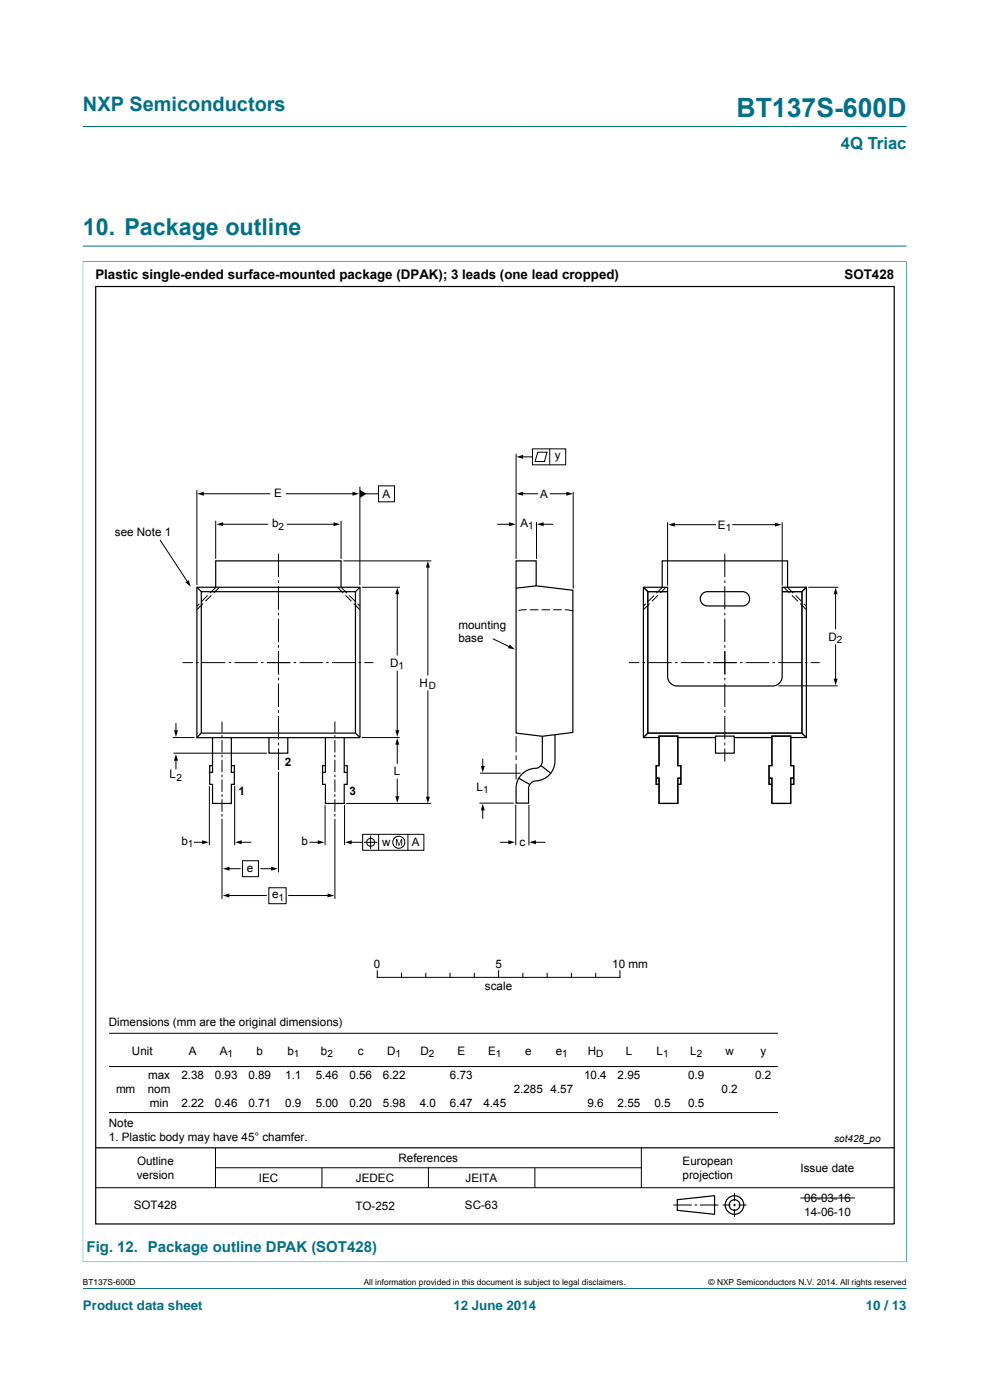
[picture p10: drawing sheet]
<svg xmlns="http://www.w3.org/2000/svg" width="210mm" height="297mm" viewBox="0 0 210 297" stroke-linecap="round" stroke-linejoin="round" font-family="sans-serif">
<path d="M17.6 26.8h174.7M17.5 55.5h174.9M17.6 55.4v212.4M17.6 52.2h174.7M192.3 55.4v212.4M17.5 267.7h174.9M17.6 273.3h174.7" fill="none" stroke="#007088" stroke-width=".21"/>
<g fill="none" stroke="#000" stroke-width=".21">
<path d="M109.5 96.2v22.4M110.7 96.9h2.2M112.9 95.2h7.1v3.4h-7.1zM114.1 95.9h1.9l-.5 2h-2zM116.6 95.2v3.4M34 114.6l5.8 8.9M41.8 104v20.1M43 104.7h14.2M45.8 110.5v8.1M47 111.2h9.8M59.1 117.5v4.9M60.7 104.7h14.4"/>
<path d="M61 111.2h10M72.3 110.5v8.1M72.8 119h18.7M76.3 103.3v20.8M77.5 104.8h2.8M80.3 103.1h3.4v3.4h-3.4zM105.6 111.2h2.7M110.7 104.7h3.3M113.8 110.7v7.9M115 111.2h2.2M116.7 104.7h3.7M121.6 104.3v20.6"/>
<path d="M141.6 110.8v13.4M142.9 111.3h8.9M153.7 117.5v4.9M155.4 111.3h9.2M165.9 110.8v13.4M42.3 128.1l-.5 .5M43.1 128l-1.3 1.3M44 126.3l-1.2 1.3M44.8 126.3l-1.2 1.2M45.8 124.6l-1.3 1.2M46.6 124.5l-1.3 1.3M59.1 123.1v.6"/>
<path d="M59.1 124.4v4.9M59.1 130v.5M59.1 131.2v5M59.1 136.9v.5M59.1 138.1v5M71.5 124.5l1.3 1.3M72.3 124.6l1.3 1.2M73.3 126.3l1.2 1.2M74.1 126.3l1.2 1.3M75 128l1.3 1.3M75.8 128.1l.6 .5M76.8 124.6h8"/>
<path d="M84.3 125.8v13.2M90.8 120.1v23.1M104.6 135.5l3.6 1.8M111.7 129.4l-1.7 .1M112.4 129.4h1.8M114.9 129.4h1.8M117.4 129.4h1.7M119.8 129.4l1.8 .2M136.5 124.6l.9 .9M137 128.1l-.5 .5M137.8 128l-1.3 1.3M138.7 126.3l-1.2 1.3"/>
<path d="M139.5 126.3l-1.2 1.2M140.5 124.6l-1.3 1.2M141.3 124.5l-1.3 1.3M141.6 125.5h-4.2v30h32.7v-30h-4.2M153.7 123.1v.6M153.7 124.4v4.9M153.7 130v.5M153.7 131.2v5M153.7 136.9v.5M153.7 138.1v5M166.2 124.5l1.3 1.3M167 124.6l1.3 1.2"/>
<path d="M168 126.3l1.2 1.2M168.8 126.3l1.2 1.3M169.7 128l1.3 1.3M170.5 128.1l.5 .5M171 124.6l-.9 .9M171.4 124.6h6.4M177.2 125.8v7.6M177.2 136.8v7.5M36.6 156.5h4.7M36.8 159.8h19.8M37.3 153.5v1.7M38.7 140.6h2.2"/>
<path d="M41.6 140.6h.6M42.9 140.6h4.9M47.1 153.1v2.3M47.1 156v.5M47.1 157v2.6M48.5 140.6h.5M49.7 140.6h5M55.4 140.6h.5M56.6 140.6h5M59.1 143.8v.5M59.1 145v5M59.1 150.7v.5"/>
<path d="M59.1 151.9v4.9M59.1 157.6v.5M59.1 158.8v4.6M62.3 140.6h.5M63.5 140.6h5M69.2 140.6h.5M70.4 140.6h4.9M71 153.1v2.3M71 156v.5M71 157v2.6M76.1 140.6h.5M76.8 156.5h8"/>
<path d="M77.3 140.6h1.9M84.3 142.4v12.8M84.3 157.7v4.2M90.8 146.6v22.7M109.5 156.2v3.4M133.4 140.6h2.2M136.3 140.6h.5M137.4 155.5l-.9 1M137.5 140.6h5M143.2 140.6h.5M143.8 156.5h8M144.4 140.6h5"/>
<path d="M150.1 140.6h.5M151.3 140.6h5M153.7 143.8v.5M153.7 145v5M153.7 150.7v.5M153.7 151.9v4.9M153.7 157.6v.5M153.7 158.8v2.8M155.8 156.5h7.9M157 140.6h.5M158.2 140.6h4.9M163.9 140.6h.5"/>
<path d="M165.1 140.6h4.9M165.1 145.5h12.6M170.1 155.5l.9 1M170.7 140.6h.6M172 140.6h1.9M37.3 161.1v2M41.3 178.7h1.9M44.4 166.8v12.5M47.1 160.2v.5M47.1 161.2v2.6M47.1 164.3v.5M47.1 165.4v2.6"/>
<path d="M47.1 168.5v.5M47.1 169.6v2.6M47.1 172.7v.5M47.1 173.7v17M49.8 166.7v12.6M51 178.7h2.2M59.1 163.7v21.4M65.8 178.7h1.9M69 170.8v8.4M71 160.2v.5M71 161.2v2.6M71 164.3v.5"/>
<path d="M71 165.4v2.6M71 168.5v.5M71 169.6v2.6M71 172.7v.5M71 173.7v17M73.1 170.8v8.4M73.4 170.4h18.1M74.3 178.7h2.6M76.9 177h13v3.4h-13zM77.2 178.7h2.8M78.6 177.3v2.8M80.3 177v3.4"/>
<path d="M84.3 165.3v3.9M86.5 177v3.4M101.7 170.4h7.3M101.8 164h8.6M102.4 161.1v1.7M102.4 171.6v2M106.2 178.7h1.9M109.4 170.7v8.6M109.5 160.3v1M109.5 162v3.4M112.2 170.7v8.6M113.4 178.7h2.2"/>
<path d="M48.4 190h8.1M48.4 184.3h2.5M51.4 182.6h3.4v3.4h-3.4zM55.3 184.3h2.5M57 188.3h3.7v3.4h-3.7zM61.2 190h8.6M23.1 219.2h141.9M80 205.9v1.4h51.5v-1.4M85.2 206.5v.8M90.3 206.5v.8M95.5 206.5v.8M100.6 206.5v.8"/>
<path d="M105.8 205.9v1.4M110.9 206.5v.8M116.1 206.5v.8M121.2 206.5v.8M126.4 206.5v.8M23.1 226.3h141.9M23.1 236h141.9M20.3 252h169.4M45.7 243.5v8.5M45.7 247.7h90.3M68.3 247.7v4.3M90.9 247.7v4.3"/>
<path d="M113.5 247.7v4.3M136 243.5v8.5M142.8 255.6h4M147.3 255.6h.6M148.5 255.6h3.9M153.3 255.6h1.7M155.5 255.6h.6M155.8 253.1v1.7M155.8 255.4v.5M155.8 256.5v1.7M156.7 255.6h1.6M169.8 254.1h11.6"/>
<circle cx="78.6" cy="178.7" r=".85"/>
<circle cx="84.6" cy="178.7" r="1.28"/>
</g>
<g fill="none" stroke="#000" stroke-width=".25">
<path d="M20.3 60.8h169.4v198.9h-169.4zM41.8 124.6h34.6v31.9h-34.6zM41.8 124.6l.9 .9M42.7 125.5h32.7v30h-32.7zM45.8 124.6v-5.6h26.5v5.6M76.3 124.6l-.9 .9M113.7 124.3v-5.3h-4.2v36.5l5.5 .7 6.5-.8v-30.2l-7.8-.9-4.2 .5M136.5 124.6l.9 .9M140.5 124.6v-5.6h26.6v5.6M141.6 125.5h-4.2v30h32.7v-30h-4.2M148.8 126.1l.8-.5 .5-.1h7.4a1.52 1.52 0 0 1 1.5 1.5 1.52 1.52 0 0 1-1.5 1.6h-7.4a1.52 1.52 0 0 1-1.4-.9 1.52 1.52 0 0 1 .1-1.6zM171 124.6l-.9 .9"/>
<path d="M42.7 155.5l-.9 1M45.1 156.5v7.3h-.6M49.1 156.5v7.3h.6M57.1 156.5v3.3h3.9v-3.3M69 156.5v7.3h-.6M73 156.5v7.3h.7M75.4 155.5l.9 1M117.7 155.9v5.5a4.4 4.4 0 0 1-4.5 4.3 1.67 1.67 0 0 0-1.1 1.6v3.1h-2.6a8 8 0 0 1 .5-5.3 4.6 4.6 0 0 1 4.1-2.2 1.63 1.63 0 0 0 .9-1.5v-5.2M137.4 155.5l-.9 1M139.8 156.5h-3.3v-31.9h5.1v18.9a2.04 2.04 0 0 0 2 2h20.3a2.04 2.04 0 0 0 2-2v-18.9h5.1v31.9h-3.3M143.8 156.5h8M151.8 156.2h4v3.6h-4z"/>
<path d="M155.8 156.5h7.9M170.1 155.5l.9 1M45.1 162.4h-.6v4h.6v4h4v-4h.6v-4h-.6M69 162.4h-.6v4h.6v4h4v-4h.7v-4h-.7M110 165.1l2.4 1.3M114.7 162.4l2.1 1.6M139.2 165.1h.6v5.3h4v-5.3h.6M139.8 166.4h-.6v-4h.6v-6.2h4v6.2h.6v4h-.6M163.1 165.1h.6v5.3h4v-5.3h.7M163.7 166.4h-.6v-4h.6v-6.2h4v6.2h.7v4h-.7M20.3 243.5h169.4M143.7 254.5l7.9-.8v3.9l-7.9-.8z"/>
<circle cx="155.8" cy="255.6" r="1.13"/>
<circle cx="155.8" cy="255.6" r="1.98"/>
</g>
<g fill="#000">
<path d="M109.6 96.9l1.4-.4v.8zM41.8 104.7l1.4-.4v.9zM45.9 111.2l1.4-.4v.8zM70.8 110.8l1.4 .4-1.4 .4zM74.8 104.3l1.4 .4-1.4 .5zM76.3 103.9l1.4 .9-1.4 .8zM108 110.8l1.4 .4-1.4 .4zM109.5 104.7l1.5-.4v.9zM113.9 111.2l1.4-.4v.8zM120.1 104.3l1.4 .4-1.4 .5zM141.7 111.3l1.5-.4v.8zM164.4 110.9l1.4 .4-1.4 .4z"/>
<path d="M39.3 123.5l.7-.4 .5 1.4zM84.3 124.6l.4 1.5h-.8zM90.8 119l.4 1.4h-.9zM108.1 136.7l1.1 1-1.4-.2zM177.2 124.6l.5 1.5h-.9zM36.9 154.9h.9l-.5 1.4zM83.9 154.9h.8l-.4 1.4zM84.3 156.6l.4 1.4h-.8zM176.8 144h.9l-.5 1.4zM37.3 160l.5 1.4h-.9zM42.9 178.3l1.4 .4-1.4 .4zM49.9 178.7l1.4-.4v.8z"/>
<path d="M67.4 178.3l1.4 .4-1.4 .4zM73.2 178.7l1.4-.4v.8zM84 178h.3l.3 1.2 .5-1.2h.2v1.4h-.2v-1.2l-.4 1.2h-.1l-.4-1.2v1.2h-.2zM83.9 168.9h.8l-.4 1.4zM90.3 169h.9l-.4 1.4zM102.4 170.5l.4 1.4h-.8zM102 162.5h.8l-.4 1.4zM107.8 178.3l1.4 .4-1.4 .4zM112.3 178.7l1.4-.4v.8zM47.2 190l1.4-.5v.9zM47.3 184.3l1.4-.4v.8zM57.5 183.9l1.4 .4-1.4 .4z"/>
<path d="M69.5 189.5l1.4 .5-1.4 .4z"/>
</g>
<text font-size="5.6" fill="#007088" x="156.2" y="24.8">BT137S-600D</text>
<text font-size="4.9" fill="#007088" x="17.6" y="49.8">10. Package outline</text>
<text font-size="4.2" fill="#007088" x="17.6" y="23.6">NXP Semiconductors</text>
<text font-size="3.5" fill="#007088" x="178.4" y="31.7">4Q Triac</text>
<text font-size="3.2" fill="#007088" x="18.4" y="265.5">Fig. 12. Package outline DPAK (SOT428)</text>
<g font-size="2.8">
<text x="20.2" y="59.2">Plastic single-ended surface-mounted package (DPAK); 3 leads (one lead cropped)</text>
<text x="179.2" y="59.2">SOT428</text>
</g>
<g font-size="2.8" fill="#007088">
<text x="17.6" y="277.9">Product data sheet</text>
<text x="96.2" y="277.9">12 June 2014</text>
<text x="183.7" y="277.9">10 / 13</text>
</g>
<g font-size="2.5">
<text x="117.7" y="97.4">y</text>
<text x="58.2" y="105.5">E</text>
<text x="81.2" y="105.6">A</text>
<text x="114.6" y="105.6">A</text>
<text x="24.4" y="113.6">see Note 1</text>
<text x="57.7" y="111.9">b</text>
<text x="110.4" y="111.8">A</text>
<text x="152.3" y="112.2">E</text>
<text x="97.2" y="133.4">mounting</text>
<text x="97.2" y="136.1">base</text>
<text x="175.7" y="135.9">D</text>
<text x="82.7" y="141.5">D</text>
<text x="89" y="145.7">H</text>
<text x="35.9" y="165.1">L</text>
<text x="60.4" y="162.5">2</text>
<text x="83.6" y="164.4">L</text>
<text x="101.1" y="167.8">L</text>
<text x="50.6" y="168.7">1</text>
<text x="74.2" y="168.7">3</text>
<text x="38.5" y="179.2">b</text>
<text x="63.9" y="179.3">b</text>
<text x="81.1" y="179.5">w</text>
<text x="87.4" y="179.5">A</text>
<text x="110.2" y="179.4">c</text>
<text x="52.4" y="184.9">e</text>
<text x="57.7" y="190.6">e</text>
<text x="79.3" y="205.4">0</text>
<text x="102.9" y="209.9">scale</text>
<text x="105.1" y="205.4">5</text>
<text x="129.9" y="205.4">10 mm</text>
<text x="23.1" y="217.7">Dimensions (mm are the original dimensions)</text>
<text x="28" y="223.7">Unit</text>
<text x="40.1" y="223.7">A</text>
<text x="46.6" y="223.7">A</text>
<text x="54.4" y="223.7">b</text>
<text x="61" y="223.7">b</text>
<text x="68.1" y="223.7">b</text>
<text x="75.9" y="223.7">c</text>
<text x="82.1" y="223.7">D</text>
<text x="89.2" y="223.7">D</text>
<text x="97" y="223.7">E</text>
<text x="103.6" y="223.7">E</text>
<text x="111.4" y="223.7">e</text>
<text x="117.9" y="223.7">e</text>
<text x="124.7" y="223.7">H</text>
<text x="132.7" y="223.7">L</text>
<text x="139.3" y="223.7">L</text>
<text x="146.4" y="223.7">L</text>
<text x="153.9" y="223.7">w</text>
<text x="161.3" y="223.7">y</text>
<text x="24.6" y="232">mm</text>
<text x="31.4" y="232">nom</text>
<text x="31.4" y="229">max</text>
<text x="38.5" y="229">2.38</text>
<text x="45.6" y="229">0.93</text>
<text x="52.7" y="229">0.89</text>
<text x="60.5" y="229">1.1</text>
<text x="67" y="229">5.46</text>
<text x="74.1" y="229">0.56</text>
<text x="81.2" y="229">6.22</text>
<text x="95.4" y="229">6.73</text>
<text x="109" y="232">2.285</text>
<text x="116.8" y="232">4.57</text>
<text x="123.9" y="229">10.4</text>
<text x="131" y="229">2.95</text>
<text x="145.9" y="229">0.9</text>
<text x="153.1" y="232">0.2</text>
<text x="160.2" y="229">0.2</text>
<text x="23.1" y="239.1">Note</text>
<text x="31.8" y="234.9">min</text>
<text x="38.5" y="234.8">2.22</text>
<text x="45.6" y="234.8">0.46</text>
<text x="52.7" y="234.8">0.71</text>
<text x="60.5" y="234.8">0.9</text>
<text x="67" y="234.8">5.00</text>
<text x="74.1" y="234.8">0.20</text>
<text x="81.2" y="234.8">5.98</text>
<text x="89" y="234.8">4.0</text>
<text x="95.4" y="234.8">6.47</text>
<text x="102.6" y="234.8">4.45</text>
<text x="124.6" y="234.8">9.6</text>
<text x="131" y="234.8">2.55</text>
<text x="138.8" y="234.8">0.5</text>
<text x="145.9" y="234.8">0.5</text>
<text x="23.1" y="242.1">1. Plastic body may have 45° chamfer.</text>
<text x="29" y="250.1">version</text>
<text x="29.1" y="247.1">Outline</text>
<text x="54.9" y="250.8">IEC</text>
<text x="75.5" y="250.8">JEDEC</text>
<text x="84.5" y="246.6">References</text>
<text x="98.7" y="250.8">JEITA</text>
<text x="144.8" y="247.1">European</text>
<text x="144.8" y="250.1">projection</text>
<text x="169.8" y="248.5">Issue date</text>
<text x="28.4" y="256.5">SOT428</text>
<text x="75.4" y="256.6">TO-252</text>
<text x="98.6" y="256.5">SC-63</text>
<text x="170.6" y="254.9">06-03-16</text>
<text x="170.6" y="257.9">14-06-10</text>
</g>
<g font-size="2.1">
<text x="59.1" y="112.4">2</text>
<text x="112" y="112.2">1</text>
<text x="153.9" y="112.6">1</text>
<text x="177.5" y="136.4">2</text>
<text x="84.5" y="141.9">1</text>
<text x="90.9" y="146.2">D</text>
<text x="37.5" y="165.6">2</text>
<text x="102.5" y="168.3">1</text>
<text x="39.9" y="179.7">1</text>
<text x="59.1" y="191.1">1</text>
<text x="48.3" y="224.2">1</text>
<text x="62.4" y="224.2">1</text>
<text x="69.5" y="224.2">2</text>
<text x="83.9" y="224.2">1</text>
<text x="91" y="224.2">2</text>
<text x="105.2" y="224.2">1</text>
<text x="119.3" y="224.2">1</text>
<text x="126.4" y="224.2">D</text>
<text x="140.7" y="224.2">1</text>
<text x="147.8" y="224.2">2</text>
<text x="176.9" y="242.2">sot428_po</text>
</g>
<g font-size="1.8">
<text x="17.6" y="272.7">BT137S-600D</text>
<text x="77.2" y="272.7">All information provided in this document is subject to legal disclaimers.</text>
<text x="150.3" y="272.7">© NXP Semiconductors N.V. 2014. All rights reserved</text>
</g>
</svg>
